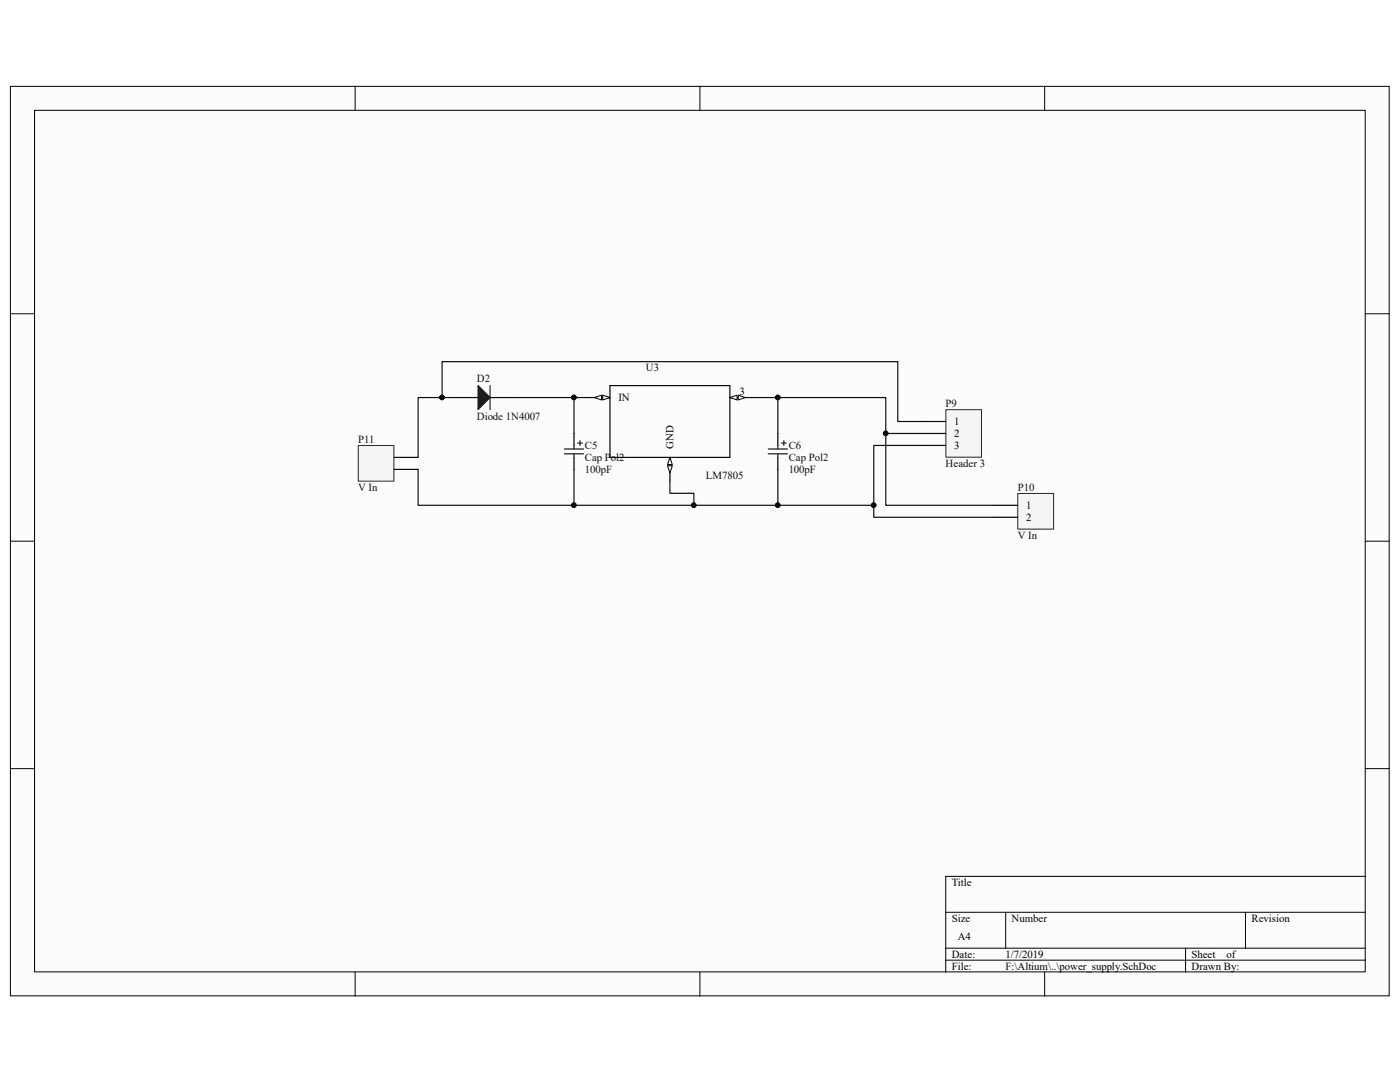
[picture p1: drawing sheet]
<svg xmlns="http://www.w3.org/2000/svg" width="279mm" height="216mm" viewBox="0 0 279 216" stroke-linecap="round" stroke-linejoin="round" font-family="sans-serif">
<path d="M2.1 17.3h275.1v181.4h-275.1z" fill="#fcfcfc"/>
<path d="M2.1 17.2h275.1v181.5h-275.1z" fill="none" stroke="#000" stroke-width=".2"/>
<path d="M6.9 22.1h265.6v171.8h-265.6z" fill="#fcfcfc"/>
<g fill="none" stroke="#000" stroke-width=".2">
<path d="M70.9 17.2v4.8M139.7 17.2v4.8M208.5 17.2v4.8M6.9 22h265.6v171.9h-265.6zM2.1 62.6h4.8M272.5 62.6h4.8M2.1 108h4.8M272.5 108h4.8M2.1 153.4h4.8M272.5 153.4h4.8M272.5 174.9h-83.8v19.1M70.9 194v4.8"/>
<path d="M139.7 194v4.8M188.7 182h83.8M188.7 189.2h83.8M188.7 191.6h83.8M200.7 182v7.2M208.5 194v4.8M236.6 189.2v4.8M248.6 182v7.2"/>
</g>
<path d="M188.8 81.8h7.1v9.4h-7.1z" fill="#f5f5f5"/>
<path d="M188.8 81.7h7.1v9.5h-7.1z" fill="none" stroke="#262626" stroke-width=".2"/>
<path d="M184 84.1h4.7M184 86.5h4.7M184 88.9h4.7" fill="none" stroke="#000" stroke-width=".24"/>
<path d="M203.2 98.5h7.1v7.1h-7.1z" fill="#f5f5f5"/>
<path d="M203.1 98.5h7.2v7.1h-7.2z" fill="none" stroke="#262626" stroke-width=".2"/>
<path d="M121.7 76.9h24v14.4h-24zM133.7 91.3v4.7M198.3 100.8h4.8M198.3 103.2h4.8" fill="none" stroke="#000" stroke-width=".24"/>
<path d="M133.7 91.3l.5 1.4h-1z" fill="#fcfcfc"/>
<path d="M133.7 91.3l.5 1.4h-1z" fill="none" stroke="#000" stroke-width=".2"/>
<path d="M133.2 92.9h1l-.5 1.5z" fill="#fcfcfc"/>
<path d="M133.2 92.9h1l-.5 1.5z" fill="none" stroke="#000" stroke-width=".2"/>
<path d="M145.7 79.3h4.8" fill="none" stroke="#000" stroke-width=".24"/>
<path d="M145.7 79.3l1.4-.4v.9z" fill="#fcfcfc"/>
<path d="M145.7 79.3l1.4-.4v.9z" fill="none" stroke="#000" stroke-width=".2"/>
<path d="M147.3 78.9l1.5 .4-1.5 .5z" fill="#fcfcfc"/>
<path d="M147.3 78.9l1.5 .4-1.5 .5z" fill="none" stroke="#000" stroke-width=".2"/>
<path d="M116.9 79.3h4.8" fill="none" stroke="#000" stroke-width=".24"/>
<path d="M120.3 78.9l1.4 .4-1.4 .5z" fill="#fcfcfc"/>
<path d="M120.3 78.9l1.4 .4-1.4 .5z" fill="none" stroke="#000" stroke-width=".2"/>
<path d="M118.6 79.3l1.5-.4v.9z" fill="#fcfcfc"/>
<path d="M118.6 79.3l1.5-.4v.9z" fill="none" stroke="#000" stroke-width=".2"/>
<path d="M90.6 79.3h4.8M97.8 79.3h4.8" fill="none" stroke="#000" stroke-width=".24"/>
<path d="M95.4 76.9l2.4 2.4-2.4 2.4z" fill="#1c1c1c"/>
<path d="M95.4 76.9l2.4 2.4-2.4 2.4zM97.8 76.9v4.8" fill="none" stroke="#1c1c1c" stroke-width=".24"/>
<path d="M71.5 88.9h7.1v7.1h-7.1z" fill="#f5f5f5"/>
<path d="M71.5 88.9h7.1v7.1h-7.1z" fill="none" stroke="#262626" stroke-width=".2"/>
<path d="M78.7 93.7h4.7M78.7 91.3h4.7M114.6 86.5v2.4M114.6 91.3v2.4M155.2 86.5v2.4M155.2 91.3v2.4" fill="none" stroke="#000" stroke-width=".24"/>
<path d="M88.2 79.3v-7.1h91v11.9h4.8M90.6 79.3h-7.2v12M102.6 79.3h14.3M114.6 79.3v7.2M150.5 79.3h4.7v7.2M155.2 79.3h21.6v7.2h7.2M83.4 93.7v7.1h31.2M114.6 93.7v7.1h23.9v-2.4h-4.8v-2.4M155.2 93.7v7.1h-16.7M176.8 86.5v14.3h21.5M184 88.9h-9.6v11.9h-19.2M174.4 100.8v2.4h23.9" fill="none" stroke="#0e0e0e" stroke-width=".24"/>
<g fill="#0e0e0e" stroke="#0e0e0e" stroke-width=".2">
<circle cx="114.5" cy="79.3" r=".45"/>
<circle cx="155.2" cy="100.8" r=".45"/>
<circle cx="138.5" cy="100.8" r=".45"/>
<circle cx="114.5" cy="100.8" r=".45"/>
<circle cx="88.2" cy="79.3" r=".45"/>
<circle cx="174.4" cy="100.8" r=".45"/>
<circle cx="155.2" cy="79.3" r=".45"/>
<circle cx="176.8" cy="86.5" r=".45"/>
</g>
<path d="M112.6 89.6h3.9M112.6 90.6h3.9M114.6 88.9v.7M114.6 90.6v.7M115.3 88.4h.9M115.7 87.9v1M153.3 89.6h3.8M153.3 90.6h3.8M155.2 88.9v.7M155.2 90.6v.7M156 88.4h.9M156.4 87.9v1" fill="none" stroke="#1c1c1c" stroke-width=".24"/>
<g font-size="2.2" fill="#0e0e0e">
<text x="95.2" y="76.2">D2</text>
<text x="128.9" y="74.1">U3</text>
<text x="95.2" y="83.9">Diode 1N4007</text>
<text x="188.7" y="81.2">P9</text>
<text x="71.5" y="88.4">P11</text>
<text x="116.7" y="89.6">C5</text>
<text x="157.4" y="89.6">C6</text>
<text x="116.7" y="94.4">100pF</text>
<text x="116.7" y="92">Cap Pol2</text>
<text x="140.9" y="95.6">LM7805</text>
<text x="157.4" y="94.4">100pF</text>
<text x="157.4" y="92">Cap Pol2</text>
<text x="188.7" y="93.2">Header 3</text>
<text x="71.5" y="98">V In</text>
<text x="203.1" y="98">P10</text>
<text x="203.1" y="107.5">V In</text>
</g>
<g font-size="2.2">
<text x="123.4" y="80.1">IN</text>
<text x="147.6" y="78.9">3</text>
<text x="134.4" y="89.6" transform="rotate(-90 134.4 89.6)">GND</text>
<text x="190.4" y="84.8">1</text>
<text x="190.4" y="87.2">2</text>
<text x="190.4" y="89.6">3</text>
<text x="204.8" y="101.6">1</text>
<text x="204.8" y="103.9">2</text>
<text x="189.9" y="176.8">Title</text>
<text x="189.9" y="183.9">Size</text>
<text x="201.9" y="183.9">Number</text>
<text x="249.8" y="183.9">Revision</text>
<text x="189.9" y="191.1">Date:</text>
<text x="191.1" y="187.5">A4</text>
<text x="200.7" y="191.1">1/7/2019</text>
<text x="237.8" y="191.1">Sheet</text>
<text x="244.8" y="191.1">of</text>
<text x="189.9" y="193.5">File:</text>
<text x="200.7" y="193.5">F:\Altium\..\power_supply.SchDoc</text>
<text x="237.8" y="193.5">Drawn By:</text>
</g>
</svg>
